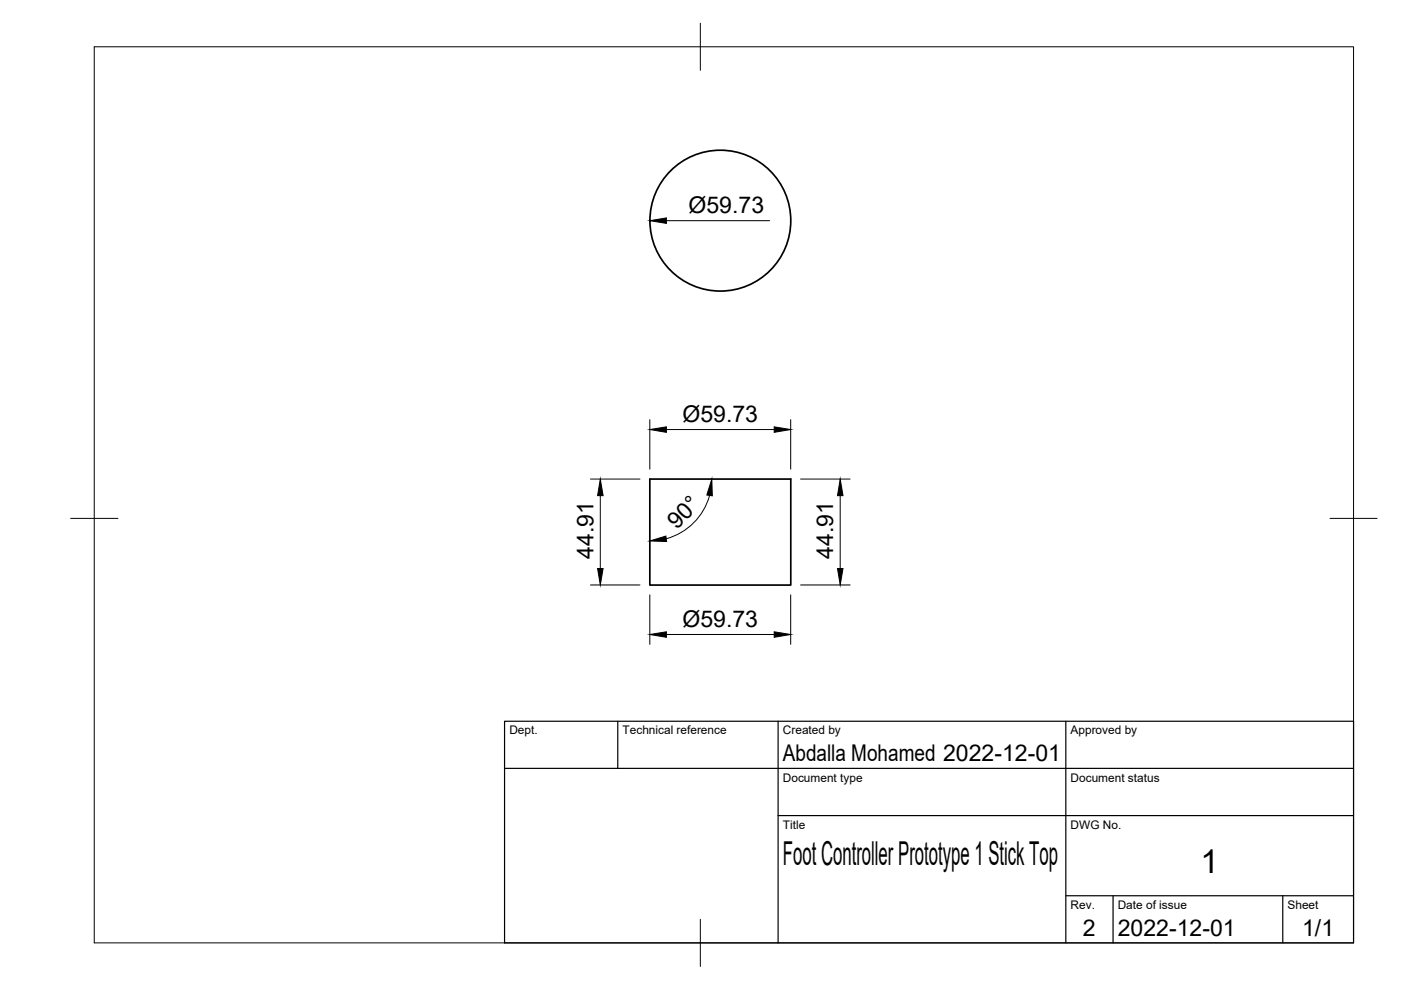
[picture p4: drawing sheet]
<svg xmlns="http://www.w3.org/2000/svg" width="297mm" height="210mm" viewBox="0 0 297 210" stroke-linecap="round" stroke-linejoin="round" font-family="sans-serif">
<!-- layer: Visible -->
<g fill="none" stroke="#000" stroke-width=".36">
<path d="M137.8 101.6h29.9v22.5h-29.9z"/>
<circle cx="152.7" cy="46.8" r="14.9"/>
</g>
<!-- layer: BORDER -->
<path d="M20 9.9h267v190h-267zM148.5 4.9v10M15 109.9h10M282 109.9h10M148.5 194.9v10" fill="none" stroke="#000" stroke-width=".21"/>
<!-- layer: TITLEBLOCK -->
<path d="M107 152.9h180v47h-180zM131 152.9v10M165 152.9v47M226 152.9v47M107 162.9h180M165 172.9h122M226 189.9h61M236 189.9v10M272 189.9v10" fill="none" stroke="#000" stroke-width=".25"/>
<!-- layer: FD_Dimensions -->
<g fill="none" stroke="#000" stroke-width=".21">
<path d="M141.3 46.8h21.9M137.8 89v10.5M141.3 91.1h22.8M167.6 89v10.5M125.2 101.6h10.5M127.3 105.1v15.4M150.5 105a13.1 13.1 0 0 1-9.2 9.2M169.7 101.6h10.5M178.1 105.1v15.4M125.2 124h10.5M137.8 126.1v10.5M141.3 134.5h22.8"/>
<path d="M167.6 126.1v10.5M169.7 124h10.5"/>
</g>
<path d="M137.8 46.8l3.5-.6v1.2zM137.8 91.1l3.5-.6v1.2zM164.1 90.5l3.5 .6-3.5 .6zM127.3 101.6l.6 3.5h-1.2zM137.8 114.7l3.4-1 .1 1.1zM150.9 101.6l.1 3.5-1.1-.1zM178.1 101.6l.6 3.5h-1.1zM126.7 120.5h1.2l-.6 3.5zM137.8 134.5l3.5-.5v1.1zM164.1 134l3.5 .5-3.5 .6zM177.6 120.5h1.1l-.6 3.5z" fill="#000" stroke="#000" stroke-width=".21"/>
<g font-size="7">
<text x="166" y="183.4">Foot Controller Prototype 1 Stick Top</text>
<text x="254.5" y="185.2">1</text>
</g>
<g font-size="4.9">
<text x="146" y="45.2">Ø59.73</text>
<text x="144.7" y="89.5">Ø59.73</text>
<text x="143.5" y="112.4" transform="rotate(-45 143.5 112.4)">90°</text>
<text x="125.8" y="118.5" transform="rotate(-90 125.8 118.5)">44.91</text>
<text x="176.7" y="118.5" transform="rotate(-90 176.7 118.5)">44.91</text>
<text x="144.7" y="133">Ø59.73</text>
<text x="166" y="161.4">Abdalla Mohamed 2022-12-01</text>
<text x="229.6" y="198.6">2</text>
<text x="237" y="198.4">2022-12-01</text>
<text x="276.1" y="198.6">1/1</text>
</g>
<g font-size="2.5">
<text x="108" y="155.7">Dept.</text>
<text x="132" y="155.7">Technical reference</text>
<text x="166" y="155.7">Created by</text>
<text x="227" y="155.7">Approved by</text>
<text x="166" y="165.7">Document type</text>
<text x="227" y="165.7">Document status</text>
<text x="166" y="175.7">Title</text>
<text x="227" y="175.7">DWG No.</text>
<text x="227" y="192.7">Rev.</text>
<text x="237" y="192.7">Date of issue</text>
<text x="273" y="192.7">Sheet</text>
</g>
</svg>
